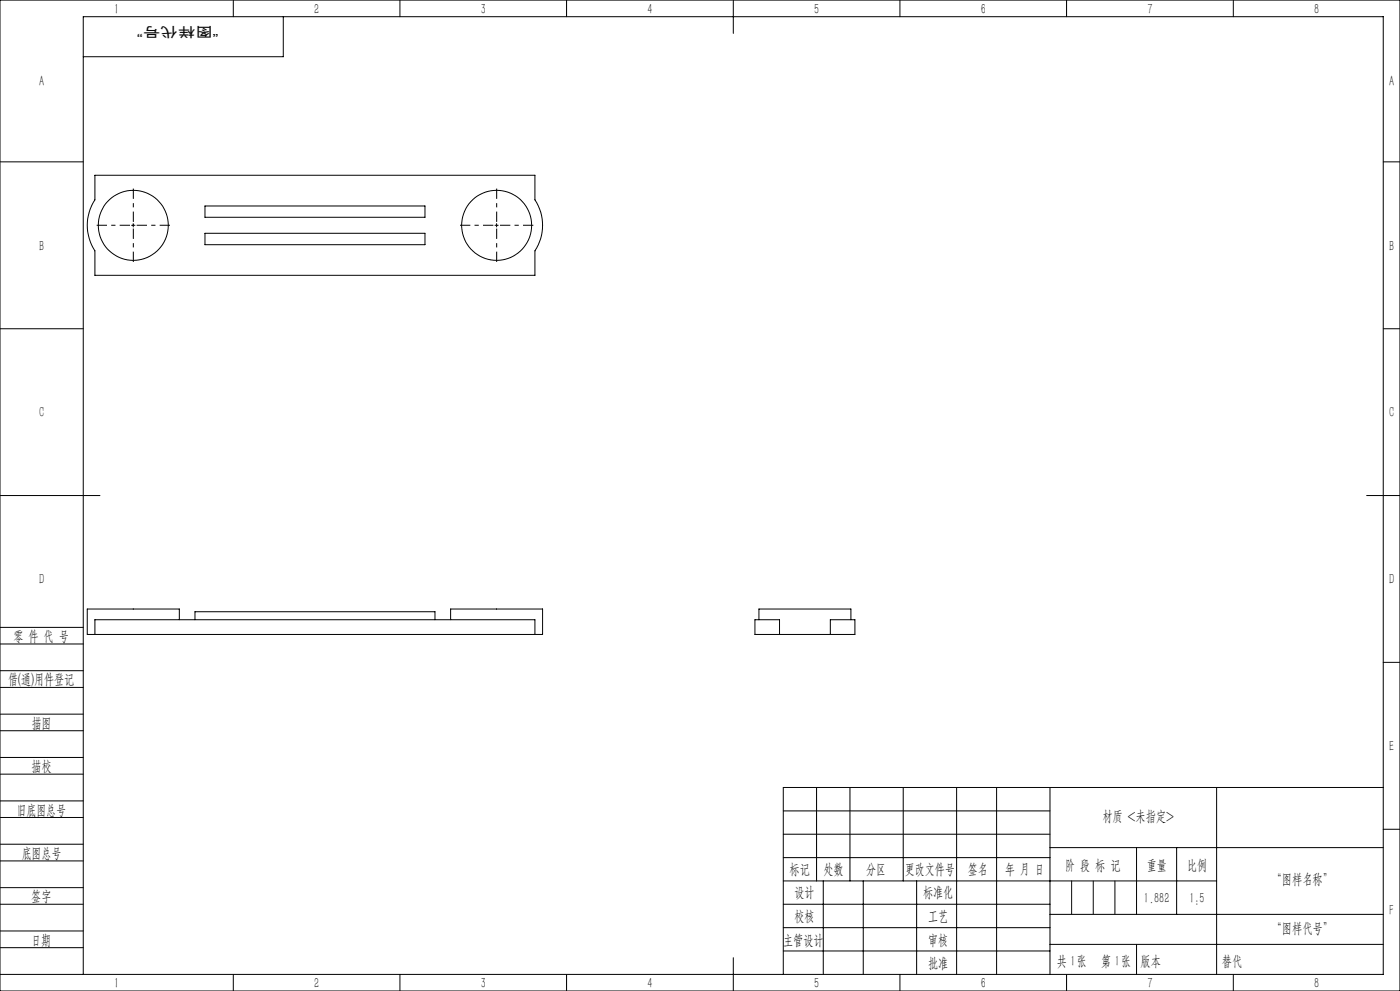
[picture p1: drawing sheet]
<svg xmlns="http://www.w3.org/2000/svg" width="420mm" height="297mm" viewBox="0 0 420 297" stroke-linecap="round" stroke-linejoin="round" font-family="sans-serif">
<g fill="none" stroke="#000" stroke-width=".3">
<path d="M0 0h420v297h-420zM70 0v5M85 5v12h-60M120 0v5M170 0v5M220 0v10M270 0v5M320 0v5M370 0v5M0 48.5h25M28.5 52.5h132v7.4a13.9 13.9 0 0 1 0 15.3v7.3h-132v-7.3a13.9 13.9 0 0 1 0-15.3zM415 48.5h5"/>
<path d="M39.5 67.5h1M40 67v1M61.5 61.7h66v3.4h-66zM61.5 69.9h66v3.4h-66zM148.5 67.5h1M149 67v1M0 98.5h25M415 98.5h5M0 148.5h30M410 148.5h10M0 193h25M0 188h25"/>
<path d="M28.5 190.1v-4.4h132v4.4M28.5 190.1h132M53.8 185.7v-3.2h-27.6v7.6h2.3M58.5 185.7v-2.4h72v2.4M135.2 185.7v-3.2h27.6v7.6h-2.3M226.5 185.7h7.4v4.4h-7.4zM227.7 185.7v-3.2h27.6v3.2M233.9 190.1h15.2M249.1 185.7h7.4v4.4h-7.4zM415 198.5h5M0 206h25M0 201h25"/>
<path d="M0 219h25M0 214h25M0 232h25M0 227h25M245 236v28M255 236v28M271 236v28M287 236v56M299 236v56M315 236v56M365 236v56M415 236h-180v56"/>
<path d="M0 245h25M0 240h25M0 258h25M0 253h25M235 243h80M235 250h80M235 257h80M315 254h100M341 254v20M353 254v20M415 248.5h5M0 271h25"/>
<path d="M0 266h25M0 279h25M235 271h80M235 264h130M235 278h80M247 264v28M259 264v28M275 264v28M315 274h100M0 284h25M0 292h415v-287h-390v287M70 292v5"/>
<path d="M120 292v5M170 292v5M220 287v10M235 285h80M270 292v5M315 283h100M320 292v5M370 292v5"/>
<circle cx="40" cy="67.5" r="10.5"/>
<circle cx="149" cy="67.5" r="10.5"/>
</g>
<path d="M39 67.5h-10M40 66.5v-10M40 68.5v10M41 67.5h10M148 67.5h-10M149 66.5v-10M149 68.5v10M150 67.5h10" fill="none" stroke="#000" stroke-width=".3" stroke-dasharray="30.5 1.3 1.3 1.3" stroke-dashoffset="27.4" stroke-linecap="butt"/>
<path d="M321.5 264v10M328 264v10M334.5 264v10M341 283v9" fill="none" stroke="#0a0605" stroke-width=".3"/>
<g font-size="4.4">
<text x="34.2" y="4.2">1</text>
<text x="94.2" y="4.2">2</text>
<text x="144.2" y="4.2">3</text>
<text x="194.2" y="4.2">4</text>
<text x="244.2" y="4.2">5</text>
<text x="294.2" y="4.2">6</text>
<text x="344.2" y="4.2">7</text>
<text x="394.2" y="4.2">8</text>
<text x="11.7" y="25.9">A</text>
<text x="416.7" y="25.9">A</text>
<text x="11.7" y="75.1">B</text>
<text x="416.7" y="75.1">B</text>
<text x="11.7" y="125.1">C</text>
<text x="416.7" y="125.1">C</text>
<text x="11.7" y="175.1">D</text>
<text x="416.7" y="175.1">D</text>
<text x="4" y="192">零 件 代 号</text>
<text x="2.5" y="205.1">借(通)用件登记</text>
<text x="9.5" y="218.1">描图</text>
<text x="416.7" y="225.1">E</text>
<text x="9.5" y="231.1">描校</text>
<text x="5" y="244.2">旧底图总号</text>
<text x="330.7" y="246.2">材质 &lt;未指定&gt;</text>
<text x="6.5" y="257.2">底图总号</text>
<text x="236.9" y="261.9">标记</text>
<text x="247.1" y="261.9">处数</text>
<text x="259.9" y="261.9">分区</text>
<text x="271.5" y="261.9">更改文件号</text>
<text x="290.4" y="261.9">签名</text>
<text x="301.5" y="261.9">年 月 日</text>
<text x="319.5" y="260.6">阶 段 标 记</text>
<text x="344" y="260.6">重量</text>
<text x="356.1" y="260.6">比例</text>
<text x="238.3" y="268.9">设计</text>
<text x="276.9" y="268.9">标准化</text>
<text x="381.5" y="264.8">“图样名称”</text>
<text x="9.4" y="270.1">签字</text>
<text x="343.2" y="270.7">1.882</text>
<text x="356.8" y="270.7">1:5</text>
<text x="416.8" y="274.4">F</text>
<text x="238.3" y="276.1">校核</text>
<text x="278.4" y="276">工艺</text>
<text x="381.5" y="279.6">“图样代号”</text>
<text x="9.4" y="283.2">日期</text>
<text x="234.9" y="283.3">主管设计</text>
<text x="278.4" y="283.3">审核</text>
<text x="278.4" y="290.2">批准</text>
<text x="317.1" y="289.4">共 张</text>
<text x="321.1" y="289.4">1</text>
<text x="330.3" y="289.4">第 张</text>
<text x="334.5" y="289.4">1</text>
<text x="342.1" y="289.4">版本</text>
<text x="34.2" y="296.2">1</text>
<text x="94.2" y="296.2">2</text>
<text x="144.2" y="296.2">3</text>
<text x="194.2" y="296.2">4</text>
<text x="244.2" y="296.2">5</text>
<text x="294.2" y="296.2">6</text>
<text x="344.2" y="296.2">7</text>
<text x="394.2" y="296.2">8</text>
</g>
<text font-size="4.4" fill="#0a0605" x="366.6" y="289.4">替代</text>
<text font-size="4.1" fill="#0a0605" x="65.6" y="8" transform="rotate(-180 65.6 8)">“图样代号”</text>
</svg>
